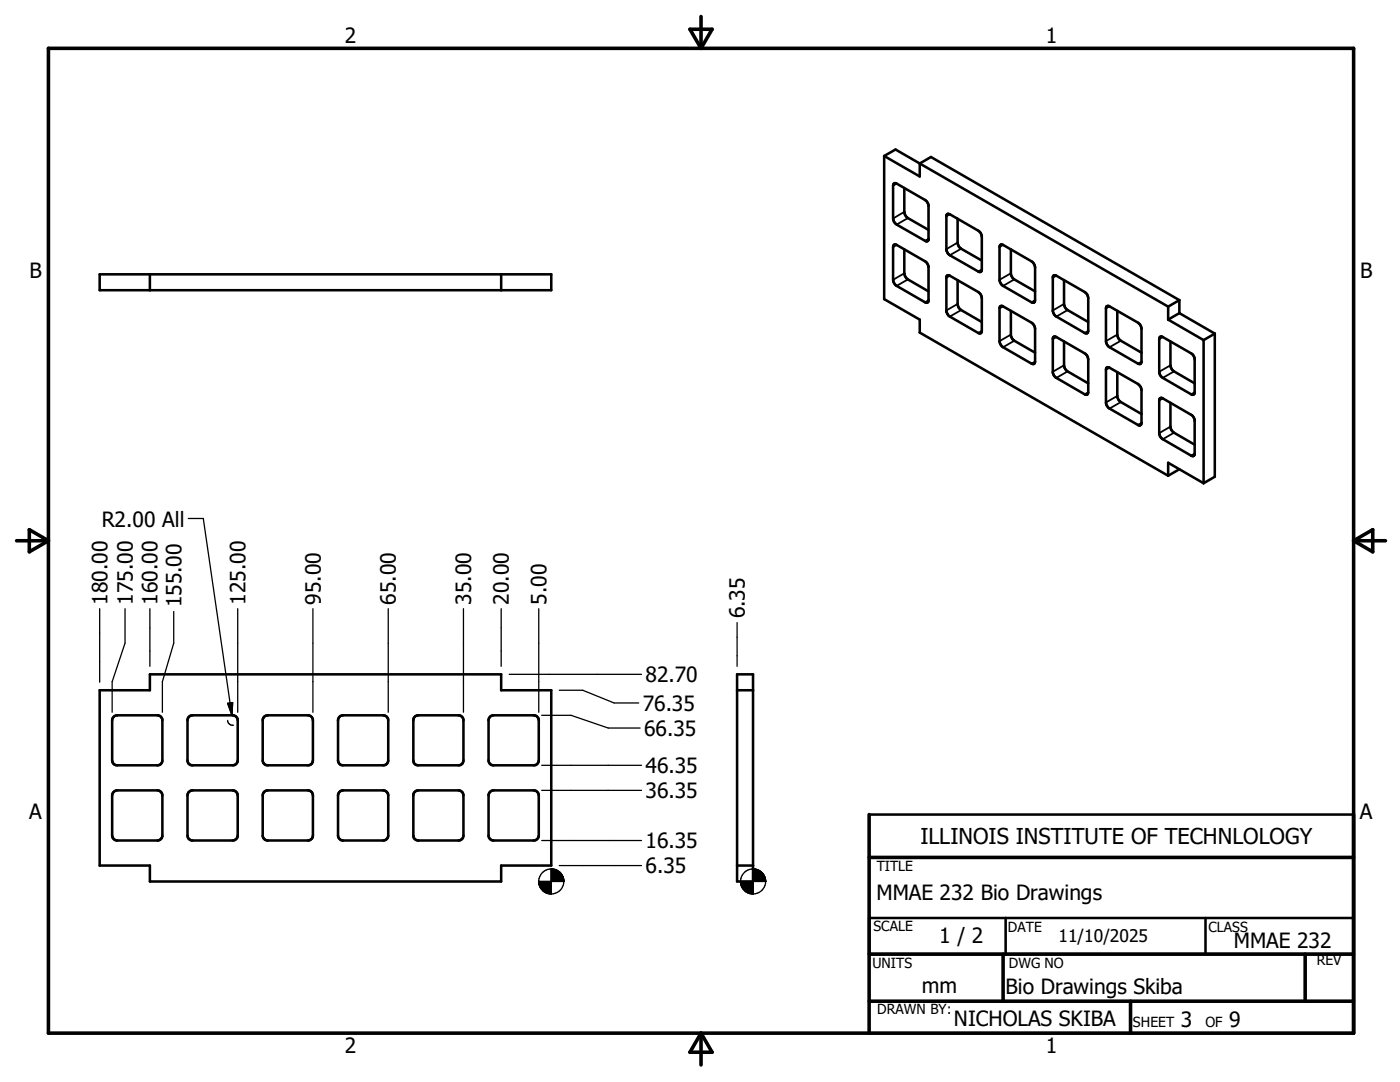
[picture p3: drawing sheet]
<svg xmlns="http://www.w3.org/2000/svg" width="279mm" height="216mm" viewBox="0 0 279 216" stroke-linecap="round" stroke-linejoin="round" font-family="sans-serif">
<g fill="none" stroke="#000" stroke-width=".51">
<path d="M176.5 31.1v28.6l7.1 4.1v2.6l49.5 28.5M176.5 31.1l7.1 4.1v-2.6l2.2-1.3 49.6 28.6M176.5 31.1l2.2-1.3 54.4 31.4M178.4 36.6l.2-.1 .3 .1 5.7 3.3 .5 .4 .2 .7v6.8l-.1 .3h-.6l-5.7-3.3-.5-.6-.2-.6v-6.6zM180.5 37.5v4.8l.1 .6 .6 .6 4.1 2.4M19.9 54.7h90.1v3.2h-90.1zM29.9 54.7v3.2M100 54.7v3.2M178.4 48.9h.5l5.7 3.2 .5 .5 .2 .6v6.9l-.2 .3-.5-.1-5.7-3.3-.5-.6-.2-.6v-6.5zM180.5 49.8v4.7l.1 .6 .6 .7 4.1 2.3M188.9 55.1l.4-.2 .3 .1 5.6 3.3 .5 .4 .2 .8v6.5l-.2 .5-.5-.1-5.6-3.2-.5-.5-.2-.6zM188.9 42.9l.2-.2 .5 .1 5.6 3.2 .5 .5 .2 .7v6.6l-.1 .4h-.6l-5.6-3.3-.5-.4-.2-.6z"/>
<path d="M191.1 55.9v4.8l.3 .7 .4 .5 4.1 2.4M191.1 43.6v4.8l.3 .8 .4 .4 4.1 2.4M199.6 48.9h.6l5.7 3.2 .5 .7 .2 .6v6.5l-.3 .5-.4-.1-5.7-3.3-.6-.6-.1-.6v-6.5zM201.7 49.8v4.9l.3 .6 .4 .5 4.2 2.3M210.3 55h.5l5.7 3.3 .4 .4 .3 .8v6.5l-.3 .5-.4-.1-5.9-3.3-.2-.4-.3-.6v-6.9zM212.3 55.9v4.8l.2 .5 .6 .7 4.1 2.4M235.4 59.9l-2.3 1.3M235.4 59.9v2.6M199.6 61.1h.6l5.7 3.3 .5 .6 .2 .6v6.6l-.3 .4h-.4l-5.7-3.3-.6-.7-.1-.5v-6.6zM201.7 62v4.9l.3 .7 .4 .4 4.2 2.4M210.3 67.2l.5 .1 5.7 3.2 .4 .4 .3 .8v6.6l-.3 .5-.4-.1-5.9-3.4-.2-.3-.3-.6v-6.9zM212.3 68.1v4.8l.2 .6 .6 .6 4.1 2.4"/>
<path d="M220.9 73.3l.5 .1 5.7 3.2 .6 .7 .1 .6v6.5l-.3 .5-.4-.1-5.7-3.3-.5-.6-.2-.6v-6.5zM220.9 61.1h.5l5.7 3.3 .6 .6 .1 .6v6.6l-.3 .4h-.4l-5.7-3.3-.5-.7-.2-.5v-6.6zM223 62v4.9l.2 .7 .3 .3 4.3 2.5M223 74.3v4.9l.2 .6 .3 .3 4.3 2.5M231.5 79.5h.6l5.8 3.4 .3 .3 .2 .6v6.9l-.2 .3-.5-.1-5.6-3.3-.5-.4-.3-.8v-6.5zM231.5 67.2l.6 .1 5.6 3.2 .5 .4 .2 .6v6.9l-.2 .4-.5-.1-5.6-3.3-.5-.4-.3-.8v-6.5zM233.1 61.2v2.6M233.1 63.8l7.1 4.1M233.6 68.1v4.8l.1 .6 .6 .6 4.1 2.4M235.4 62.5l-2.3 1.3M235.4 62.5l7 4.1M240.2 67.9v28.5"/>
<path d="M242.4 66.6v28.5l-2.2 1.3M242.4 66.6l-2.2 1.3M233.1 94.9v-2.6l7.1 4.1M233.6 80.4v4.7l.1 .6 .6 .6 4.1 2.4M235.4 93.6l-2.3 1.3M19.9 137.7h10v-3.1h70.1v3.1h10v35h-10v3.2h-70.1v-3.2h-10zM147.1 134.6h3.2v41.3h-3.2zM147.1 137.7h3.2M22.6 158.1l.8-.4h8l.6 .2 .4 .8v8l-.2 .6-.4 .3-.4 .1h-8l-.6-.2-.3-.3-.1-.5v-8zM22.8 142.9l.6-.2h8l.6 .2 .4 .8v8l-.2 .7-.4 .2-.4 .1h-8l-.4-.1-.4-.2-.2-.7v-8zM37.6 158.1l.8-.4h8l.7 .2 .3 .8v8l-.2 .6-.8 .4h-8l-.8-.4-.2-.6v-8zM37.8 142.9l.6-.2h8l.7 .2 .3 .8v8l-.2 .7-.3 .2-.5 .1h-8l-.4-.1-.4-.2-.2-.7v-8z"/>
<path d="M52.7 158.1l.7-.4h8.1l.7 .4 .2 .6v8l-.2 .6-.7 .4h-8.1l-.6-.2-.3-.3-.1-.5v-8zM52.8 142.9l.6-.2h8.1l.7 .4 .2 .6v8l-.2 .7-.3 .2-.4 .1h-8.1l-.4-.1-.3-.2-.3-.7v-8zM67.7 158.1l.3-.3 .5-.1h8l.6 .2 .4 .8v8l-.2 .6-.8 .4h-8l-.7-.2-.2-.3-.1-.5v-8zM67.8 142.9l.7-.2h8l.6 .2 .4 .8v8l-.2 .7-.4 .2-.4 .1h-8l-.5-.1-.3-.2-.2-.7v-8zM82.7 158.1l.8-.4h8l.8 .4 .2 .6v8l-.2 .6-.8 .4h-8l-.7-.2-.2-.3-.1-.5v-8zM82.8 142.9l.7-.2h8l.8 .4 .2 .6v8l-.2 .7-.4 .2-.4 .1h-8l-.4-.1-.4-.2-.2-.7v-8l.1-.4zM97.7 158.1l.4-.3 .4-.1h8l.6 .2 .4 .8v8l-.2 .6-.3 .3-.5 .1h-8l-.6-.2-.3-.3-.1-.5v-8zM97.9 142.9l.6-.2h8l.6 .2 .4 .8v8l-.2 .7-.3 .2-.5 .1h-8l-.4-.1-.4-.2-.2-.7v-8zM147.1 172.7h3.2M173.5 162.5h96.6M173.5 183.2h96.6v7.2h-96.6zM200.7 183.2v7.2"/>
<path d="M240.6 183.2v7.2M173.5 206.2h96.6"/>
</g>
<g fill="none" stroke="#000" stroke-width=".36">
<path d="M178.9 36.6l-.7 .4M178.9 48.9l-.7 .4M180.5 54.5l-2.3 1.3M180.5 42.3l-2.3 1.3M181.2 55.8l-2.3 1.2M181.2 43.5l-2.3 1.3M185.3 59.9l-.7 .4M185.3 47.7l-.7 .4M189.6 55l-.7 .4M189.6 42.8l-.7 .4M191.1 48.4l-2.2 1.3M191.8 49.6l-2.2 1.3"/>
<path d="M195.9 53.8l-.7 .4M200.2 48.9l-.7 .4M201.7 54.5l-2.2 1.3M202.4 55.8l-2.2 1.2M206.6 59.9l-.7 .4M210.8 55l-.7 .4M191.1 60.7l-2.2 1.2M191.8 61.9l-2.2 1.3M195.9 66l-.7 .4M200.2 61.1l-.7 .4M201.7 66.8l-2.2 1.3M202.4 68l-2.2 1.3"/>
<path d="M206.6 72.2l-.7 .4M210.8 67.3l-.7 .4M212.3 60.7l-2.2 1.2M212.3 72.9l-2.2 1.3M213.1 61.9l-2.3 1.3M213.1 74.1l-2.3 1.3M217.2 66l-.7 .4M217.2 78.3l-.7 .4M221.4 73.4l-.7 .4M221.4 61.1l-.7 .4M223 79l-2.3 1.3M223 66.8l-2.3 1.3"/>
<path d="M223.7 68l-2.3 1.3M227.8 72.2l-.7 .4M232.1 67.3l-.8 .4M232.1 79.5l-.8 .4M233.6 72.9l-2.3 1.3M234.3 74.1l-2.2 1.3M238.4 78.3l-.7 .4M223.7 80.2l-2.3 1.3M227.8 84.4l-.7 .4M233.6 85.1l-2.3 1.3M234.3 86.3l-2.2 1.3M238.4 90.5l-.7 .4"/>
</g>
<g fill="none" stroke="#000" stroke-width=".71">
<path d="M9.7 9.6h260.4v196.6h-260.4zM137.7 5.8h4.4l-2.2 3.8zM139.9 3.3v6.3M3.3 107.9h6.4M5.8 105.7l3.9 2.2-3.9 2.2zM270.1 107.9h6.4M270.1 107.9l3.9-2.2v4.4zM173.5 171.1h96.6M173.5 162.5v43.7M173.5 190.4h96.6M173.5 199.8h96.6M200.2 190.4v9.4"/>
<path d="M225.6 199.8v6.4M260.5 190.4v9.4M139.9 206.2v6.3M139.9 206.2l2.2 3.8h-4.4z"/>
</g>
<g fill="none" stroke="#000" stroke-width=".25">
<path d="M37.6 103.5h3l5.7 39.2M19.9 121.5v14.6M25 121.5v6.8l-2.6 7.7v6.1M29.9 121.5v11.5M34.7 122v6.3l-2.3 7.7v6.1M47.4 121.5v20.6M62.4 121.5v20.6M77.5 121.5v20.6M92.5 121.5v20.6M100 121.5v11.5M101.6 134.6h26.4M107.5 121.5v20.6"/>
<path d="M111.6 137.7h4.7l6.3 2.6h4.9M147.1 124.2v8.8M45.4 140.3l1-.1-.1 2.5zM45.4 143.7l.2 .5 .3 .4 .7 .1M108.1 157.7h19.9M108.1 152.7h19.9M108.1 142.7h5.9l7.4 2.6h6.3M108.1 167.7h19.9M111.6 172.7h16.4"/>
<circle cx="110" cy="175.9" r="2.5"/>
<circle cx="150.3" cy="175.9" r="2.5"/>
</g>
<g fill="#000" stroke="#000" stroke-width=".25">
<path d="M45.4 140.3l1-.1-.1 2.5zM107.5 175.9l.1 .7zM107.5 175.9l.3 1zM107.5 175.9l.4 1.3zM107.5 175.9l.6 1.6-.2-.3zM107.5 175.9l.9 1.9-.3-.3zM107.5 175.9l1.2 2.1-.3-.2zM107.5 175.9l1.5 2.2-.3-.1zM107.5 175.9l1.8 2.4-.3-.2zM107.5 175.9l2.2 2.5-.4-.1zM107.5 175.9l2.5 2.5h-.3zM110 173.4l2.5 2.5h-2.5z"/>
<path d="M110 173.4v5zM107.5 175.9h2.5v2.5zM107.5 175.9h2.5zM112.4 175.2l.1 .7zM112.3 174.8l.2 1.1zM112.1 174.5l.4 1.4zM111.9 174.2l.6 1.7zM111.7 174l.2 .2 .6 1.7zM111.4 173.8l.3 .2 .8 1.9zM111.1 173.6l.3 .2 1.1 2.1zM110.7 173.5l.4 .1 1.4 2.3zM110.4 173.4l.3 .1 1.8 2.4z"/>
<path d="M110 173.4h.4l2.1 2.5zM147.8 175.9l.1 .7zM147.8 175.9l.2 1zM147.8 175.9l.4 1.3zM147.8 175.9l.6 1.6zM147.8 175.9l.9 1.9-.3-.3zM147.8 175.9l1.1 2.1-.2-.2zM147.8 175.9l1.5 2.2-.4-.1zM147.8 175.9l1.8 2.4-.3-.2zM147.8 175.9l2.1 2.5-.3-.1zM147.8 175.9l2.5 2.5h-.4zM150.3 173.4l2.5 2.5h-2.5z"/>
<path d="M150.3 173.4v5zM147.8 175.9h2.5v2.5zM147.8 175.9h2.5zM152.7 175.2l.1 .7zM152.6 174.8l.2 1.1zM152.4 174.5l.4 1.4zM152.2 174.2l.6 1.7zM151.9 174l.3 .2 .6 1.7zM151.7 173.8l.2 .2 .9 1.9zM151.3 173.6l.4 .2 1.1 2.1zM151 173.5l.3 .1 1.5 2.3zM150.6 173.4l.4 .1 1.8 2.4z"/>
<path d="M150.3 173.4h.3l2.2 2.5z"/>
</g>
<text font-size="4.4" x="183.7" y="168.4">ILLINOIS INSTITUTE OF TECHNLOLOGY</text>
<g font-size="4.2">
<text x="68.8" y="8.7">2</text>
<text x="208.7" y="8.7">1</text>
<text x="5.9" y="55.5">B</text>
<text x="271.4" y="55.5">B</text>
<text x="20.3" y="105.1">R2.00 All</text>
<text x="21.4" y="120.7" transform="rotate(-90 21.4 120.7)">180.00</text>
<text x="26.5" y="120.7" transform="rotate(-90 26.5 120.7)">175.00</text>
<text x="31.5" y="120.7" transform="rotate(-90 31.5 120.7)">160.00</text>
<text x="36.2" y="121.2" transform="rotate(-90 36.2 121.2)">155.00</text>
<text x="49" y="120.7" transform="rotate(-90 49 120.7)">125.00</text>
<text x="64" y="120.7" transform="rotate(-90 64 120.7)">95.00</text>
<text x="79" y="120.7" transform="rotate(-90 79 120.7)">65.00</text>
<text x="94" y="120.7" transform="rotate(-90 94 120.7)">35.00</text>
<text x="101.6" y="120.7" transform="rotate(-90 101.6 120.7)">20.00</text>
<text x="109" y="120.7" transform="rotate(-90 109 120.7)">5.00</text>
<text x="148.6" y="123.4" transform="rotate(-90 148.6 123.4)">6.35</text>
<text x="128.8" y="136.1">82.70</text>
<text x="128.3" y="141.8">76.35</text>
<text x="128.6" y="146.8">66.35</text>
<text x="128.8" y="154.2">46.35</text>
<text x="128.8" y="159.2">36.35</text>
<text x="5.8" y="163.4">A</text>
<text x="271.4" y="163.4">A</text>
<text x="128.8" y="169.2">16.35</text>
<text x="128.8" y="174.2">6.35</text>
<text x="174.9" y="179.7">MMAE 232 Bio Drawings</text>
<text x="187.5" y="188.3">1 / 2</text>
<text x="246.2" y="189.2">MMAE 232</text>
<text x="184" y="198.2">mm</text>
<text x="200.7" y="198.4">Bio Drawings Skiba</text>
<text x="190.4" y="204.7">NICHOLAS SKIBA</text>
<text x="235.7" y="205">3</text>
<text x="245.3" y="205">9</text>
<text x="68.8" y="210.2">2</text>
<text x="208.7" y="210.2">1</text>
</g>
<text font-size="3.5" x="211.2" y="187.9">11/10/2025</text>
<g font-size="2.8">
<text x="175" y="173.8">TITLE</text>
<text x="174.3" y="185.8">SCALE</text>
<text x="201.2" y="186">DATE</text>
<text x="241.2" y="186">CLASS</text>
<text x="174.1" y="193.2">UNITS</text>
<text x="201.3" y="193.2">DWG NO</text>
<text x="262.8" y="192.6">REV</text>
<text x="175.1" y="202.4">DRAWN BY:</text>
<text x="226.1" y="205">SHEET</text>
<text x="240.6" y="205">OF</text>
</g>
</svg>
